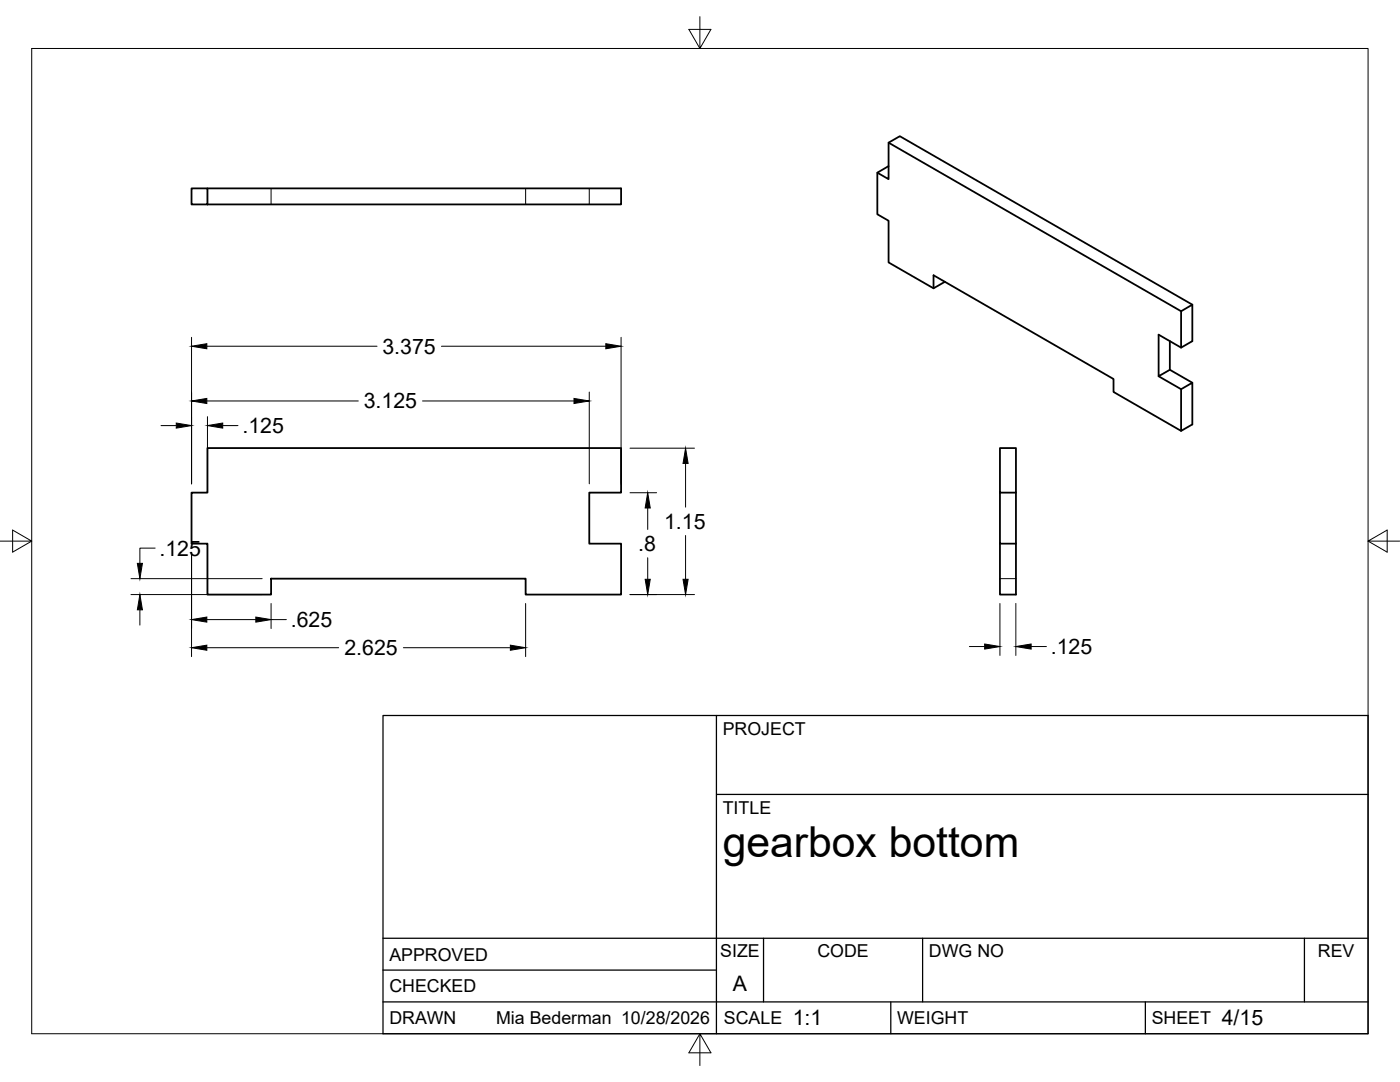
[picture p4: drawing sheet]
<svg xmlns="http://www.w3.org/2000/svg" width="279mm" height="216mm" viewBox="0 0 279 216" stroke-linecap="round" stroke-linejoin="round" font-family="sans-serif">
<!-- layer: Visible -->
<g fill="none" stroke="#000" stroke-width=".36">
<path d="M38.2 37.6h3.2v3.2h-3.2zM41.4 37.6h82.6v3.2h-82.6M175.1 34.5l2.2 1.3v-7.3l2.3-1.3 58.4 33.6M177.3 33.1l-2.2 1.4v8.3l2.2 1.2v8.4l9 5.1 2.3-1.3M177.3 28.5l58.4 33.6 2.3-1.3v7.3l-2.3 1.3v-7.3M186.3 57.5v-2.6l35.9 20.7v2.6l13.5 7.8M188.6 56.2h.1M231.2 75.1l4.5 2.6 2.3-1.3v8.3l-2.3 1.3v-8.3M233.5 68.1v5.7M235.7 69.4l-4.5-2.6v8.3l2.3-1.3 4.5 2.6M41.4 89.4h82.6v8.9h-6.4v10.2h6.4v10.1h-19.1v-3.1h-50.8v3.1h-12.7v-10.1h-3.2v-10.2h3.2zM199.6 89.4h3.2v8.9h-3.2z"/>
<path d="M199.6 98.3v10.2h3.2v10.1h-3.2v-10.1M202.8 98.3v10.2"/>
</g>
<!-- layer: Hidden -->
<path d="M54.1 37.6v3.2M104.9 37.6v3.2M117.6 37.6v3.2M199.6 115.5h3.2" fill="none" stroke="#000" stroke-width=".2"/>
<!-- layer: Border -->
<path d="M6.3 9.7h266.7v196.6h-266.7zM139.7 3.3v6.4l2.2-3.8h-4.4l2.2 3.8M0 108h6.3l-3.8-2.2v4.4l3.8-2.2M273 108l3.8 2.2v-4.4l-3.8 2.2h6.4M139.7 206.3l-2.2 3.8h4.4l-2.2-3.8v6.3" fill="none" stroke="#000" stroke-width=".2"/>
<!-- layer: Titleblock -->
<path d="M76.4 142.8h196.6v63.5h-196.6zM143 158.5h130M143 142.8v63.5M76.4 199.9h196.6M76.4 193.6h66.6M76.4 187.2h196.6M152.4 187.2v12.7M177.8 199.9v6.4M184.1 187.2v12.7M228.6 199.9v6.4M260.3 187.2v12.7" fill="none" stroke="#000" stroke-width=".25"/>
<!-- layer: FD_Dimensions -->
<g fill="none" stroke="#000" stroke-width=".2">
<path d="M38.2 67.3v29.2M41.3 69.1h33.9M88.1 69.1h32.8M117.6 78.2v18.3M124 67.3v29.2M32.1 84.9h3.1M41.3 80h30.2M41.4 83.1v13.4M44.4 84.9h3.1M84.3 80h30.3M125.7 89.4h12.9M125.7 98.3h5.3"/>
<path d="M136.8 92.5v8.7M26.1 118.6h26.2M26.1 115.5h26.2M31 109.4h-3.1v3M38.2 110.3v20.7M125.7 118.6h12.9M129.3 101.4v4.2M129.3 111.3v4.3M136.8 106.8v8.8M27.9 121.7v3M41.3 129.2h26.3M41.3 123.6h9.8"/>
<path d="M54.1 120.4v5M54.1 123.6h3M80.5 129.2h21.4M104.9 120.4v10.6M193.5 129h3M199.6 120.4v10.4M202.7 120.4v10.4M205.8 129h3"/>
</g>
<g fill="#000" stroke="#000" stroke-width=".2">
<path d="M38.2 69.1l3.1-.5v1zM38.2 80l3.1-.5v1zM114.6 79.5l3 .5-3 .5zM120.9 68.6l3.1 .5-3.1 .5zM35.2 84.4l3 .5-3 .5zM41.4 84.9l3-.5v1zM136.8 89.4l.5 3.1h-1zM27.4 112.4h1l-.5 3.1zM128.8 115.6h1l-.5 3zM129.3 98.3l.5 3.1h-1zM136.3 115.6h1l-.5 3zM27.9 118.6l.5 3.1h-1z"/>
<path d="M38.2 129.2l3.1-.5v1.1zM38.2 123.6l3.1-.5v1zM51.1 123.1l3 .5-3 .5zM101.9 128.7l3 .5-3 .6zM196.5 128.5l3.1 .5-3.1 .5zM202.7 129l3.1-.5v1z"/>
</g>
<text font-size="8.5" x="144.3" y="171">gearbox bottom</text>
<g font-size="4.3">
<text x="76.3" y="70.6">3.375</text>
<text x="72.6" y="81.5">3.125</text>
<text x="48.4" y="86.4">.125</text>
<text x="132.5" y="105.5">1.15</text>
<text x="31.8" y="110.9">.125</text>
<text x="127.4" y="110">.8</text>
<text x="58" y="125.1">.625</text>
<text x="68.7" y="130.7">2.625</text>
<text x="209.7" y="130.5">.125</text>
<text x="146.3" y="197.7">A</text>
<text x="158.2" y="204.6">1:1</text>
<text x="243.8" y="204.6">4/15</text>
</g>
<g font-size="3.5">
<text x="144.3" y="146.6">PROJECT</text>
<text x="144.3" y="162.3">TITLE</text>
<text x="77.7" y="191.7">APPROVED</text>
<text x="143.7" y="191">SIZE</text>
<text x="163.1" y="191">CODE</text>
<text x="185.4" y="191">DWG NO</text>
<text x="263" y="191">REV</text>
<text x="77.7" y="198">CHECKED</text>
<text x="77.7" y="204.4">DRAWN</text>
<text x="99" y="204.4">Mia Bederman 10/28/2026</text>
<text x="144.5" y="204.4">SCALE</text>
<text x="179" y="204.4">WEIGHT</text>
<text x="229.8" y="204.4">SHEET</text>
</g>
</svg>
